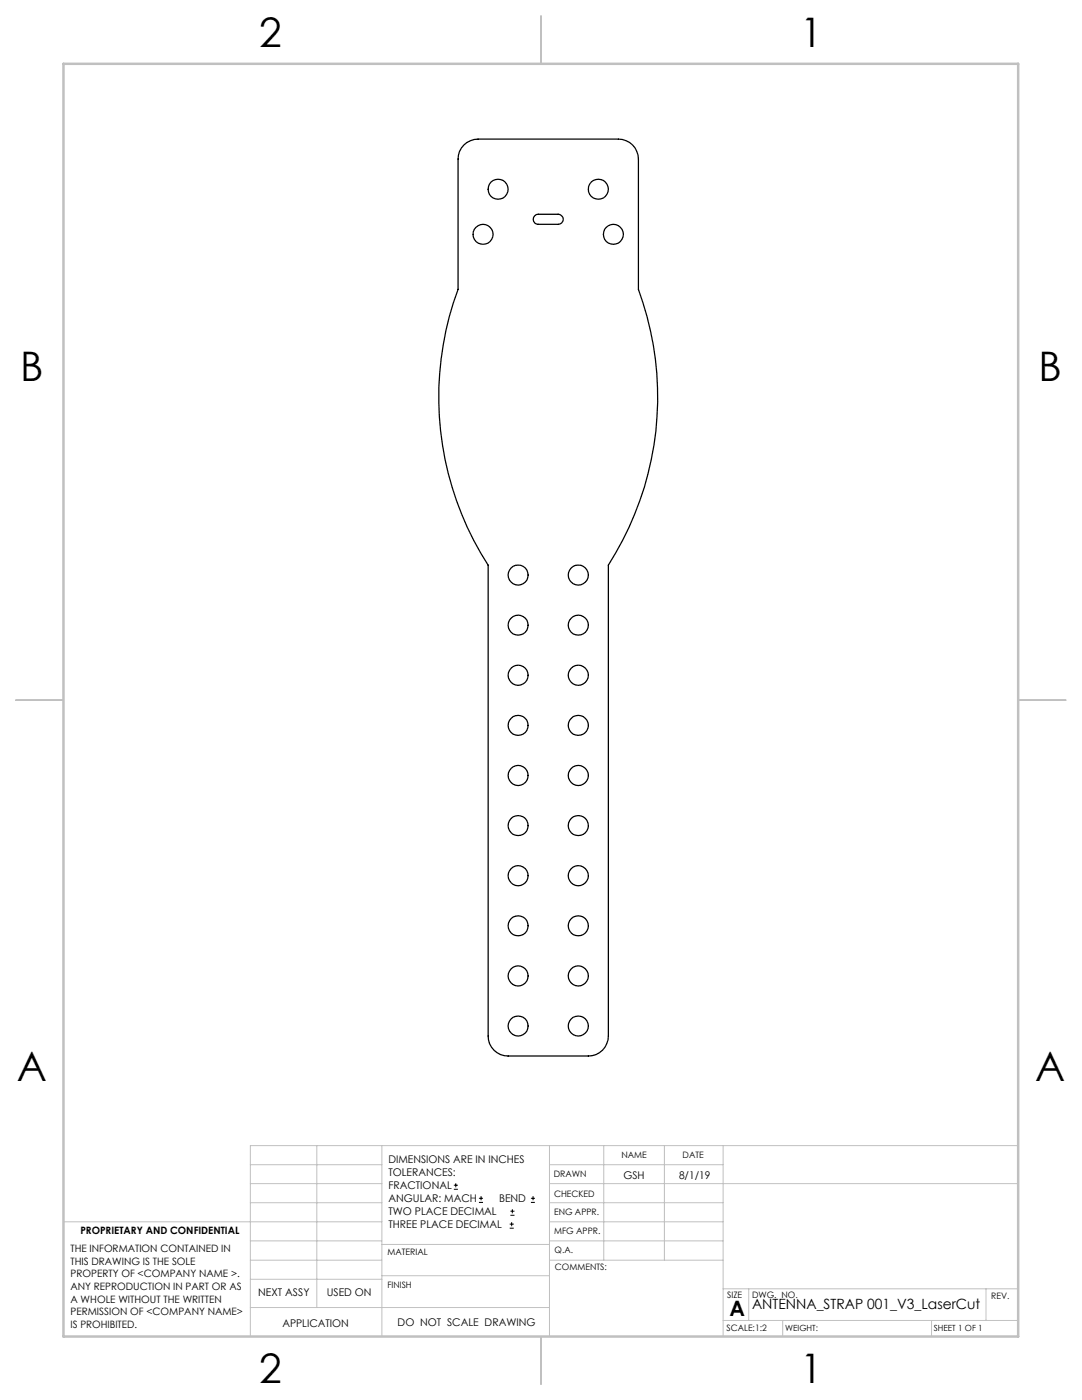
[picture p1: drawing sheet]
<svg xmlns="http://www.w3.org/2000/svg" width="216mm" height="279mm" viewBox="0 0 216 279" stroke-linecap="round" stroke-linejoin="round" font-family="sans-serif">
<g fill="none" stroke="#000" stroke-width=".2">
<path d="M90.6 237.3h.8M90.6 236.5h.8M90.9 236.1v.9M95.6 240h.8M95.6 239.1h.8M96 238.7v.8M105.9 240h.9M105.9 239.1h.9M106.4 238.7v.8M101.7 245.1h.8M101.7 244.3h.8M101.8 242.5h.9"/>
<path d="M101.8 241.7h.9M102.1 243.9v.8M102.2 241.3v.8"/>
</g>
<g fill="none" stroke="#c0c0c0" stroke-width=".2">
<path d="M50 232.4h26.2M50 236.2h26.2M63.2 228.6v32.3M76.2 228.6v38.1M109.6 228.6v38.1M109.6 232.4h34.7M109.6 236.2h93.6M120.5 228.6v22.9M132.6 228.6v22.9M144.3 228.6v38.1M203.2 228.6h-153.2v38.1M12.7 243.8h63.5"/>
<path d="M50 251.5h26.2M50 240h26.2M50 247.7h26.2M50 255.3h26.2M76.2 254.6h33.4M76.2 248.4h33.4M109.6 251.5h34.7M109.6 243.8h34.7M109.6 240h34.7M109.6 247.7h34.7M144.3 257.2h58.9M149.4 257.2v6.3"/>
<path d="M196.7 257.2v6.3M50 260.9h59.6M144.3 263.5h58.9M156.2 263.5v3.2M185.9 263.5v3.2"/>
</g>
<path d="M108 3.2v9.5M3.1 139.7h9.6M203.2 139.7h9.5M108 266.7v9.6" fill="none" stroke="#c0c0c0" stroke-width=".25"/>
<path d="M12.7 12.7h190.5v254h-190.5z" fill="none" stroke="#c0c0c0" stroke-width=".5"/>
<g fill="none" stroke="#000" stroke-width=".25">
<path d="M92.6 28.9a4.2 4.2 0 0 1 2.8-1.1h28a4 4 0 0 1 4 3.9v26a61.9 61.9 0 0 1-6 55.1v94a4 4 0 0 1-4 3.9h-16a4 4 0 0 1-4-3.9v-94a61.9 61.9 0 0 1-6-55.1v-26a3.8 3.8 0 0 1 1.2-2.8zM106.7 43.1l.7-.3h4a1.01 1.01 0 0 1 1 1 1.01 1.01 0 0 1-1 1h-4a1 1 0 0 1-.9-.6 1 1 0 0 1 .2-1.1z"/>
<circle cx="99.4" cy="37.8" r="2.01"/>
<circle cx="119.4" cy="37.8" r="2.01"/>
<circle cx="96.4" cy="46.8" r="2"/>
<circle cx="122.4" cy="46.8" r="2"/>
<circle cx="103.4" cy="114.8" r="2"/>
<circle cx="115.4" cy="114.8" r="2.01"/>
<circle cx="103.4" cy="124.8" r="2"/>
<circle cx="103.4" cy="134.8" r="2"/>
<circle cx="115.4" cy="124.8" r="2.01"/>
<circle cx="115.4" cy="134.8" r="2.01"/>
<circle cx="103.4" cy="144.8" r="2.01"/>
<circle cx="103.4" cy="154.8" r="2"/>
<circle cx="115.4" cy="144.8" r="2.02"/>
<circle cx="115.4" cy="154.8" r="2.01"/>
<circle cx="103.4" cy="164.8" r="2.01"/>
<circle cx="103.4" cy="174.8" r="2"/>
<circle cx="115.4" cy="164.8" r="2.02"/>
<circle cx="115.4" cy="174.8" r="2.01"/>
<circle cx="103.4" cy="184.8" r="2.01"/>
<circle cx="103.4" cy="194.8" r="2"/>
<circle cx="115.4" cy="184.8" r="2.02"/>
<circle cx="115.4" cy="194.8" r="2.01"/>
<circle cx="103.4" cy="204.8" r="2"/>
<circle cx="115.4" cy="204.8" r="2.01"/>
</g>
<g font-size="8.1">
<text x="51.7" y="9.3">2</text>
<text x="159.7" y="9.3">1</text>
<text x="4" y="76">B</text>
<text x="207.2" y="76">B</text>
<text x="3.3" y="215.7">A</text>
<text x="206.5" y="215.7">A</text>
<text x="51.7" y="276">2</text>
<text x="159.7" y="276">1</text>
</g>
<text font-size="4.2" x="145.6" y="262.7">A</text>
<text font-size="2.8" x="150.1" y="261.3">ANTENNA_STRAP 001_V3_LaserCut</text>
<g font-size="2.1">
<text x="77.5" y="232.2">DIMENSIONS ARE IN INCHES</text>
<text x="77.5" y="234.7">TOLERANCES:</text>
<text x="77.5" y="237.3">FRACTIONAL</text>
<text x="77.5" y="239.9">ANGULAR: MACH</text>
<text x="99.6" y="239.9">BEND</text>
<text x="124.4" y="235.2">GSH</text>
<text x="135.5" y="235.2">8/1/19</text>
<text x="77.5" y="242.5">TWO PLACE DECIMAL</text>
<text x="77.5" y="245.1">THREE PLACE DECIMAL</text>
<text x="51.5" y="258.7">NEXT ASSY</text>
<text x="65.2" y="258.6">USED ON</text>
<text x="56.3" y="264.8">APPLICATION</text>
<text x="79.3" y="264.6">DO NOT SCALE DRAWING</text>
</g>
<g font-size="2">
<text x="14.1" y="249.9">THE INFORMATION CONTAINED IN</text>
<text x="16" y="246.3">PROPRIETARY AND CONFIDENTIAL</text>
<text x="14.1" y="252.4">THIS DRAWING IS THE SOLE</text>
<text x="14.1" y="254.9">PROPERTY OF &lt;COMPANY NAME &gt;.</text>
<text x="14.1" y="257.4">ANY REPRODUCTION IN PART OR AS</text>
<text x="14.1" y="260">A WHOLE WITHOUT THE WRITTEN</text>
<text x="14.1" y="262.5">PERMISSION OF &lt;COMPANY NAME&gt;</text>
<text x="14.1" y="265">IS PROHIBITED.</text>
</g>
<g font-size="1.8">
<text x="124" y="231.1">NAME</text>
<text x="136.2" y="231.1">DATE</text>
<text x="110.5" y="234.8">DRAWN</text>
<text x="110.5" y="238.9">CHECKED</text>
<text x="110.6" y="242.5">ENG APPR.</text>
<text x="77.3" y="250.5">MATERIAL</text>
<text x="110.6" y="246.3">MFG APPR.</text>
<text x="110.7" y="250">Q.A.</text>
<text x="77.3" y="257">FINISH</text>
<text x="110.7" y="253.5">COMMENTS:</text>
<text x="145.1" y="259">SIZE</text>
<text x="150.1" y="259.1">DWG. NO.</text>
<text x="197.8" y="259.2">REV.</text>
<text x="145" y="265.7">SCALE:1:2</text>
</g>
<g font-size="1.7">
<text x="156.7" y="265.7">WEIGHT:</text>
<text x="186.3" y="265.7">SHEET 1 OF 1</text>
</g>
</svg>
